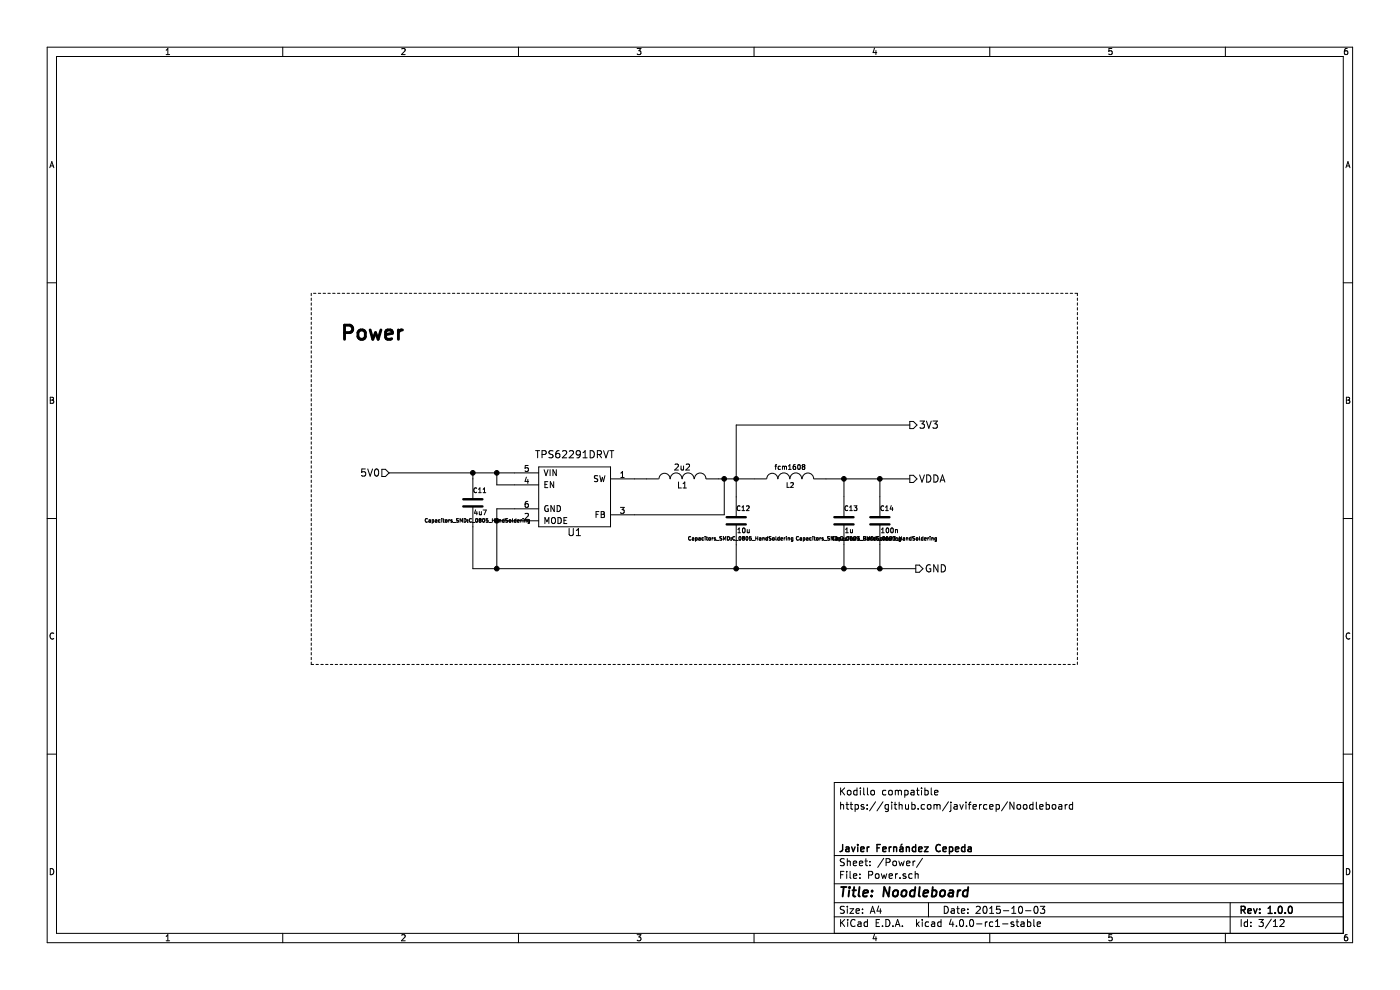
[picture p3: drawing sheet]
EESchema Schematic File Version 2
LIBS:Noodleboard-rescue
LIBS:power
LIBS:device
LIBS:transistors
LIBS:conn
LIBS:linear
LIBS:regul
LIBS:74xx
LIBS:cmos4000
LIBS:adc-dac
LIBS:memory
LIBS:xilinx
LIBS:microcontrollers
LIBS:dsp
LIBS:microchip
LIBS:analog_switches
LIBS:motorola
LIBS:texas
LIBS:intel
LIBS:audio
LIBS:interface
LIBS:digital-audio
LIBS:philips
LIBS:display
LIBS:cypress
LIBS:siliconi
LIBS:opto
LIBS:atmel
LIBS:contrib
LIBS:valves
LIBS:ChefLib
LIBS:ComponentLib
LIBS:Noodleboard-cache
EELAYER 25 0
EELAYER END
$Descr A4 11693 8268
encoding utf-8
Sheet 3 12
Title "Noodleboard"
Date "2015-10-03"
Rev "1.0.0"
Comp "Javier Fernández Cepeda"
Comment1 ""
Comment2 ""
Comment3 "https://github.com/javifercep/Noodleboard"
Comment4 "Kodillo compatible"
$EndDescr
$Comp
L INDUCTOR L2
U 1 1
P 6600 4000
F 0 "L2" V 6550 4000 40  0000 C CNN
F 1 "fcm1608" V 6700 4000 40  0000 C CNN
F 2 "Resistors_SMD:R_0603_HandSoldering" H 6600 4000 60  0001 C CNN
F 3 "~" H 6600 4000 60  0000 C CNN
	1    6600 4000
	0    -1   -1   0   
$EndComp
$Comp
L C-RESCUE-Noodleboard C14
U 1 1
P 7350 4350
F 0 "C14" H 7350 4450 40  0000 L CNN
F 1 "100n" H 7356 4265 40  0000 L CNN
F 2 "Capacitors_SMD:C_0603_HandSoldering" H 7388 4200 30  0000 C CNN
F 3 "~" H 7350 4350 60  0000 C CNN
	1    7350 4350
	1    0    0    -1  
$EndComp
$Comp
L C-RESCUE-Noodleboard C11
U 1 1
P 3950 4200
F 0 "C11" H 3950 4300 40  0000 L CNN
F 1 "4u7" H 3956 4115 40  0000 L CNN
F 2 "Capacitors_SMD:C_0805_HandSoldering" H 3988 4050 30  0000 C CNN
F 3 "http://www.farnell.com/datasheets/1784405.pdf" H 3950 4200 60  0001 C CNN
F 4 "GRM188R60J475KE19D" H 3950 4200 60  0001 C CNN "Part Number"
	1    3950 4200
	1    0    0    -1  
$EndComp
Text HLabel 7600 3550 2    60   Output ~ 0
3V3
Text HLabel 7600 4000 2    60   Output ~ 0
VDDA
Text HLabel 7650 4750 2    60   Output ~ 0
GND
Wire Wire Line
	7350 4750 7350 4550
Wire Wire Line
	7050 4750 7050 4550
Wire Wire Line
	6900 4000 7600 4000
Connection ~ 7050 4000
Wire Wire Line
	4300 4250 4150 4250
Wire Wire Line
	3950 4400 3950 4750
Wire Wire Line
	6150 3550 6150 4150
Wire Wire Line
	4150 4250 4150 4750
Wire Wire Line
	6150 3550 7600 3550
Connection ~ 7350 4000
Wire Wire Line
	3950 4750 7650 4750
Connection ~ 7050 4750
Connection ~ 7350 4750
Text HLabel 3250 3950 0    60   Input ~ 0
5V0
Text Notes 2850 2850 0    118  ~ 24
Power
Wire Notes Line
	2600 2450 2600 5550
Wire Notes Line
	2600 5550 9000 5550
Wire Notes Line
	9000 5550 9000 2450
Wire Notes Line
	9000 2450 2600 2450
$Comp
L C-RESCUE-Noodleboard C12
U 1 1
P 6150 4350
F 0 "C12" H 6150 4450 40  0000 L CNN
F 1 "10u" H 6156 4265 40  0000 L CNN
F 2 "Capacitors_SMD:C_0805_HandSoldering" H 6188 4200 30  0000 C CNN
F 3 "http://www.farnell.com/datasheets/1796654.pdf" H 6150 4350 60  0001 C CNN
F 4 "C1608X5R0J106M" H 6150 4350 60  0001 C CNN "Part Number"
	1    6150 4350
	1    0    0    -1  
$EndComp
$Comp
L C-RESCUE-Noodleboard C13
U 1 1
P 7050 4350
F 0 "C13" H 7050 4450 40  0000 L CNN
F 1 "1u" H 7056 4265 40  0000 L CNN
F 2 "Capacitors_SMD:C_0603_HandSoldering" H 7088 4200 30  0000 C CNN
F 3 "~" H 7050 4350 60  0000 C CNN
	1    7050 4350
	1    0    0    -1  
$EndComp
$Comp
L INDUCTOR L1
U 1 1
P 5700 4000
F 0 "L1" V 5650 4000 50  0000 C CNN
F 1 "2u2" V 5800 4000 50  0000 C CNN
F 2 "ComponentLibv2:SMD_1008" H 5700 4000 60  0001 C CNN
F 3 "http://katalog.we-online.de/pbs/datasheet/74479887222.pdf" H 5700 4000 60  0001 C CNN
F 4 "74479887222A" V 5700 4000 60  0001 C CNN "Part Number"
	1    5700 4000
	0    -1   -1   0   
$EndComp
$Comp
L TPS62291DRVT U1
U 1 1
P 4800 4150
F 0 "U1" H 4800 3850 60  0000 C CNN
F 1 "TPS62291DRVT" H 4800 4500 60  0000 C CNN
F 2 "ComponentLibv2:S-PWSON-N6" H 4800 4150 60  0001 C CNN
F 3 "" H 4800 4150 60  0000 C CNN
	1    4800 4150
	1    0    0    -1  
$EndComp
Wire Wire Line
	4300 4050 4150 4050
Wire Wire Line
	4150 4050 4150 3950
Connection ~ 4150 3950
Wire Wire Line
	4300 4350 4150 4350
Connection ~ 4150 4350
Connection ~ 4150 4750
Wire Wire Line
	6150 4550 6150 4750
Connection ~ 6150 4750
Wire Wire Line
	7050 4150 7050 4000
Wire Wire Line
	7350 4150 7350 4000
Wire Wire Line
	6000 4000 6300 4000
Connection ~ 6150 4000
Wire Wire Line
	5300 4000 5400 4000
Wire Wire Line
	5300 4300 6050 4300
Wire Wire Line
	6050 4300 6050 4000
Connection ~ 6050 4000
Wire Wire Line
	3250 3950 4300 3950
Wire Wire Line
	3950 4000 3950 3950
Connection ~ 3950 3950
$EndSCHEMATC
